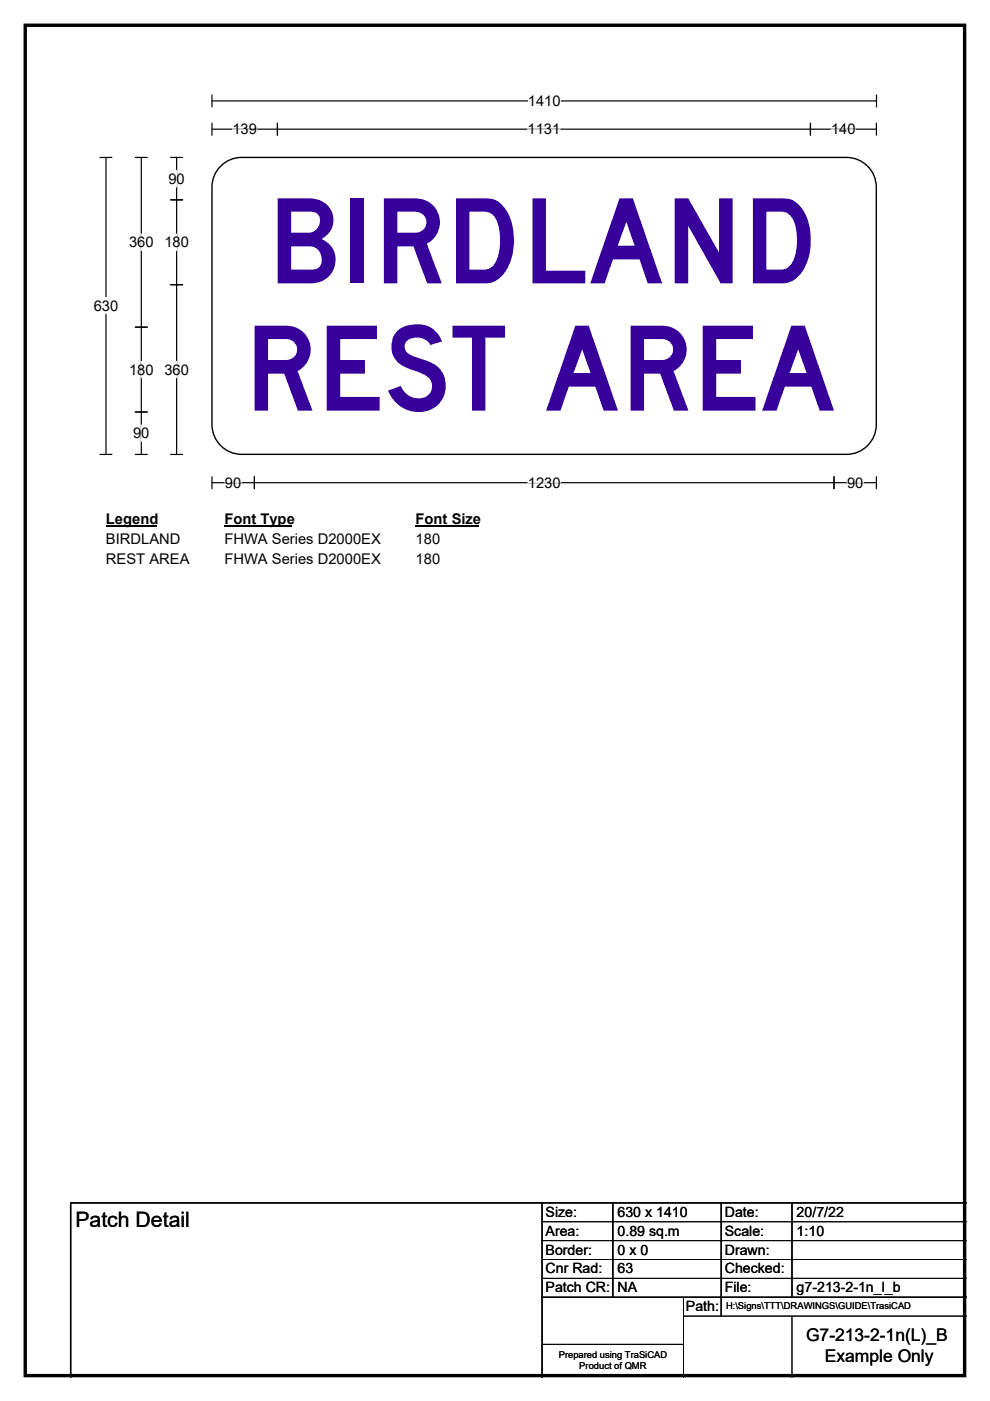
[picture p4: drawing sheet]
<svg xmlns="http://www.w3.org/2000/svg" width="210mm" height="297mm" viewBox="0 0 210 297" stroke-linecap="round" stroke-linejoin="round" font-family="sans-serif">
<path d="M5.4 5.4h199.2v286.3h-199.2z" fill="none" stroke="#000" stroke-width=".72"/>
<path d="M45 21.4h140.9M45 20.1v2.6M185.9 20.1v2.6" fill="none" stroke="#000" stroke-width=".25"/>
<path d="M112 19.7h6.9v3.5h-6.9z" fill="#fff"/>
<g fill="none" stroke="#000" stroke-width=".25">
<path d="M21.2 33.4h2.5M22.5 33.4v63M45 27.4h140.9M45 26.1v2.6M58.8 26.1v2.6M171.9 26.1v2.6M185.9 26.1v2.6M21.2 96.4h2.5M45 101.1v2.5M45 102.3h140.9M54 101.1v2.5M176.9 101.1v2.5"/>
<path d="M185.9 101.1v2.5"/>
</g>
<path d="M49.3 27.4h5.2M111.9 27.4h6.9M176.3 27.4h5.2M47.7 102.3h3.5M112 102.3h6.9M179.7 102.3h3.4" fill="none" stroke="#fff" stroke-width=".25"/>
<path d="M19.9 63.1h5.2v3.5h-5.2z" fill="#fff"/>
<path d="M28.7 33.4h2.5M30 33.4v63M36.2 33.4h2.5M37.5 33.4v63M36.2 42.4h2.5M28.7 69.4h2.5M36.2 60.4h2.5M28.7 87.4h2.5M28.7 96.4h2.5M36.2 96.4h2.5" fill="none" stroke="#000" stroke-width=".25"/>
<path d="M37.5 36.1v3.5M30 49.6v3.5M37.5 49.6v3.5M30 76.6v3.5M37.5 76.6v3.5M30 90.1v3.5" fill="none" stroke="#fff" stroke-width=".25"/>
<path d="M22.5 108.3h10.7v3.5h-10.7z" fill="#fff"/>
<path d="M22.5 111.6h10.7" fill="none" stroke="#000" stroke-width=".32"/>
<path d="M47.6 108.3h14.4v3.5h-14.4z" fill="#fff"/>
<path d="M47.6 111.6h14.4" fill="none" stroke="#000" stroke-width=".32"/>
<path d="M88.2 108.3h13.4v3.5h-13.4z" fill="#fff"/>
<path d="M88.2 111.6h13.4" fill="none" stroke="#000" stroke-width=".32"/>
<g fill="#fff">
<path d="M22.5 112.5h15.7v3.5h-15.7z"/>
<path d="M47.6 112.5h33.1v3.5h-33.1z"/>
<path d="M88.2 112.5h5.2v3.5h-5.2z"/>
<path d="M22.5 116.7h17.6v3.5h-17.6z"/>
<path d="M47.6 116.7h33.1v3.5h-33.1z"/>
<path d="M88.2 116.7h5.2v3.5h-5.2z"/>
</g>
<path d="M46.8 35.2a6.3 6.3 0 0 1 4.4-1.8h128.4a6.3 6.3 0 0 1 6.3 6.3v50.3a6.3 6.3 0 0 1-6.3 6.3h-128.4a6.3 6.3 0 0 1-6.2-6.3v-50.3a6.3 6.3 0 0 1 1.8-4.5z" fill-rule="evenodd" fill="#fff" stroke="#fff" stroke-width=".21"/>
<path d="M46.8 35.2a6.3 6.3 0 0 1 4.4-1.8h128.4a6.3 6.3 0 0 1 6.3 6.3v50.3a6.3 6.3 0 0 1-6.3 6.3h-128.4a6.3 6.3 0 0 1-6.2-6.3v-50.3a6.3 6.3 0 0 1 1.8-4.5zM115 255v37M130 255v20M153 255v24M168 255v20M205 255h-190v37M115 275h90" fill="none" stroke="#000" stroke-width=".3"/>
<path d="M115 259h90M115 263h90M115 267h90M115 271h90M145 279h60M145 275v17M168 279v13M115 285h30" fill="none" stroke="#000" stroke-width=".21"/>
<g font-size="25" fill="#37009b">
<text x="56.7" y="60.1">BIRDLAND</text>
<text x="51.9" y="87.1">REST AREA</text>
</g>
<text font-size="4.5" x="16" y="260.1">Patch Detail</text>
<g font-size="3.7">
<text x="171" y="284.4">G7-213-2-1n(L)_B</text>
<text x="175" y="288.9">Example Only</text>
</g>
<g font-size="3.1">
<text x="112" y="22.5">1410</text>
<text x="49.3" y="28.4">139</text>
<text x="111.9" y="28.4">1131</text>
<text x="176.3" y="28.4">140</text>
<text x="35.7" y="38.9">90</text>
<text x="27.4" y="52.4">360</text>
<text x="34.9" y="52.4">180</text>
<text x="19.9" y="65.9">630</text>
<text x="27.4" y="79.4">180</text>
<text x="34.9" y="79.4">360</text>
<text x="28.2" y="92.9">90</text>
<text x="47.7" y="103.4">90</text>
<text x="112" y="103.4">1230</text>
<text x="179.7" y="103.4">90</text>
<text x="22.5" y="111.1">Legend</text>
<text x="47.6" y="111.1">Font Type</text>
<text x="88.2" y="111.1">Font Size</text>
<text x="22.5" y="115.3">BIRDLAND</text>
<text x="22.5" y="119.5">REST AREA</text>
<text x="47.6" y="115.3">FHWA Series D2000EX</text>
<text x="47.6" y="119.5">FHWA Series D2000EX</text>
<text x="88.2" y="115.3">180</text>
<text x="88.2" y="119.5">180</text>
</g>
<g font-size="3">
<text x="115.7" y="258">Size:</text>
<text x="131" y="258">630 x 1410</text>
<text x="153.7" y="258">Date:</text>
<text x="169" y="258">20/7/22</text>
<text x="115.7" y="262">Area:</text>
<text x="131" y="262">0.89 sq.m</text>
<text x="153.7" y="262">Scale:</text>
<text x="169" y="262">1:10</text>
<text x="115.7" y="266">Border:</text>
<text x="115.7" y="270">Cnr Rad:</text>
<text x="131" y="266">0 x 0</text>
<text x="131" y="270">63</text>
<text x="153.7" y="266">Drawn:</text>
<text x="153.7" y="270">Checked:</text>
<text x="115.7" y="274">Patch CR:</text>
<text x="131" y="274">NA</text>
<text x="153.7" y="274">File:</text>
<text x="169" y="274">g7-213-2-1n_l_b</text>
<text x="145.5" y="278">Path:</text>
</g>
<g font-size="2">
<text x="154" y="277.6">H:\Signs\TTT\DRAWINGS\GUIDE\TrasiCAD</text>
<text x="118.5" y="287.8">Prepared using TraSiCAD</text>
<text x="122.9" y="290.2">Product of QMR</text>
</g>
</svg>
